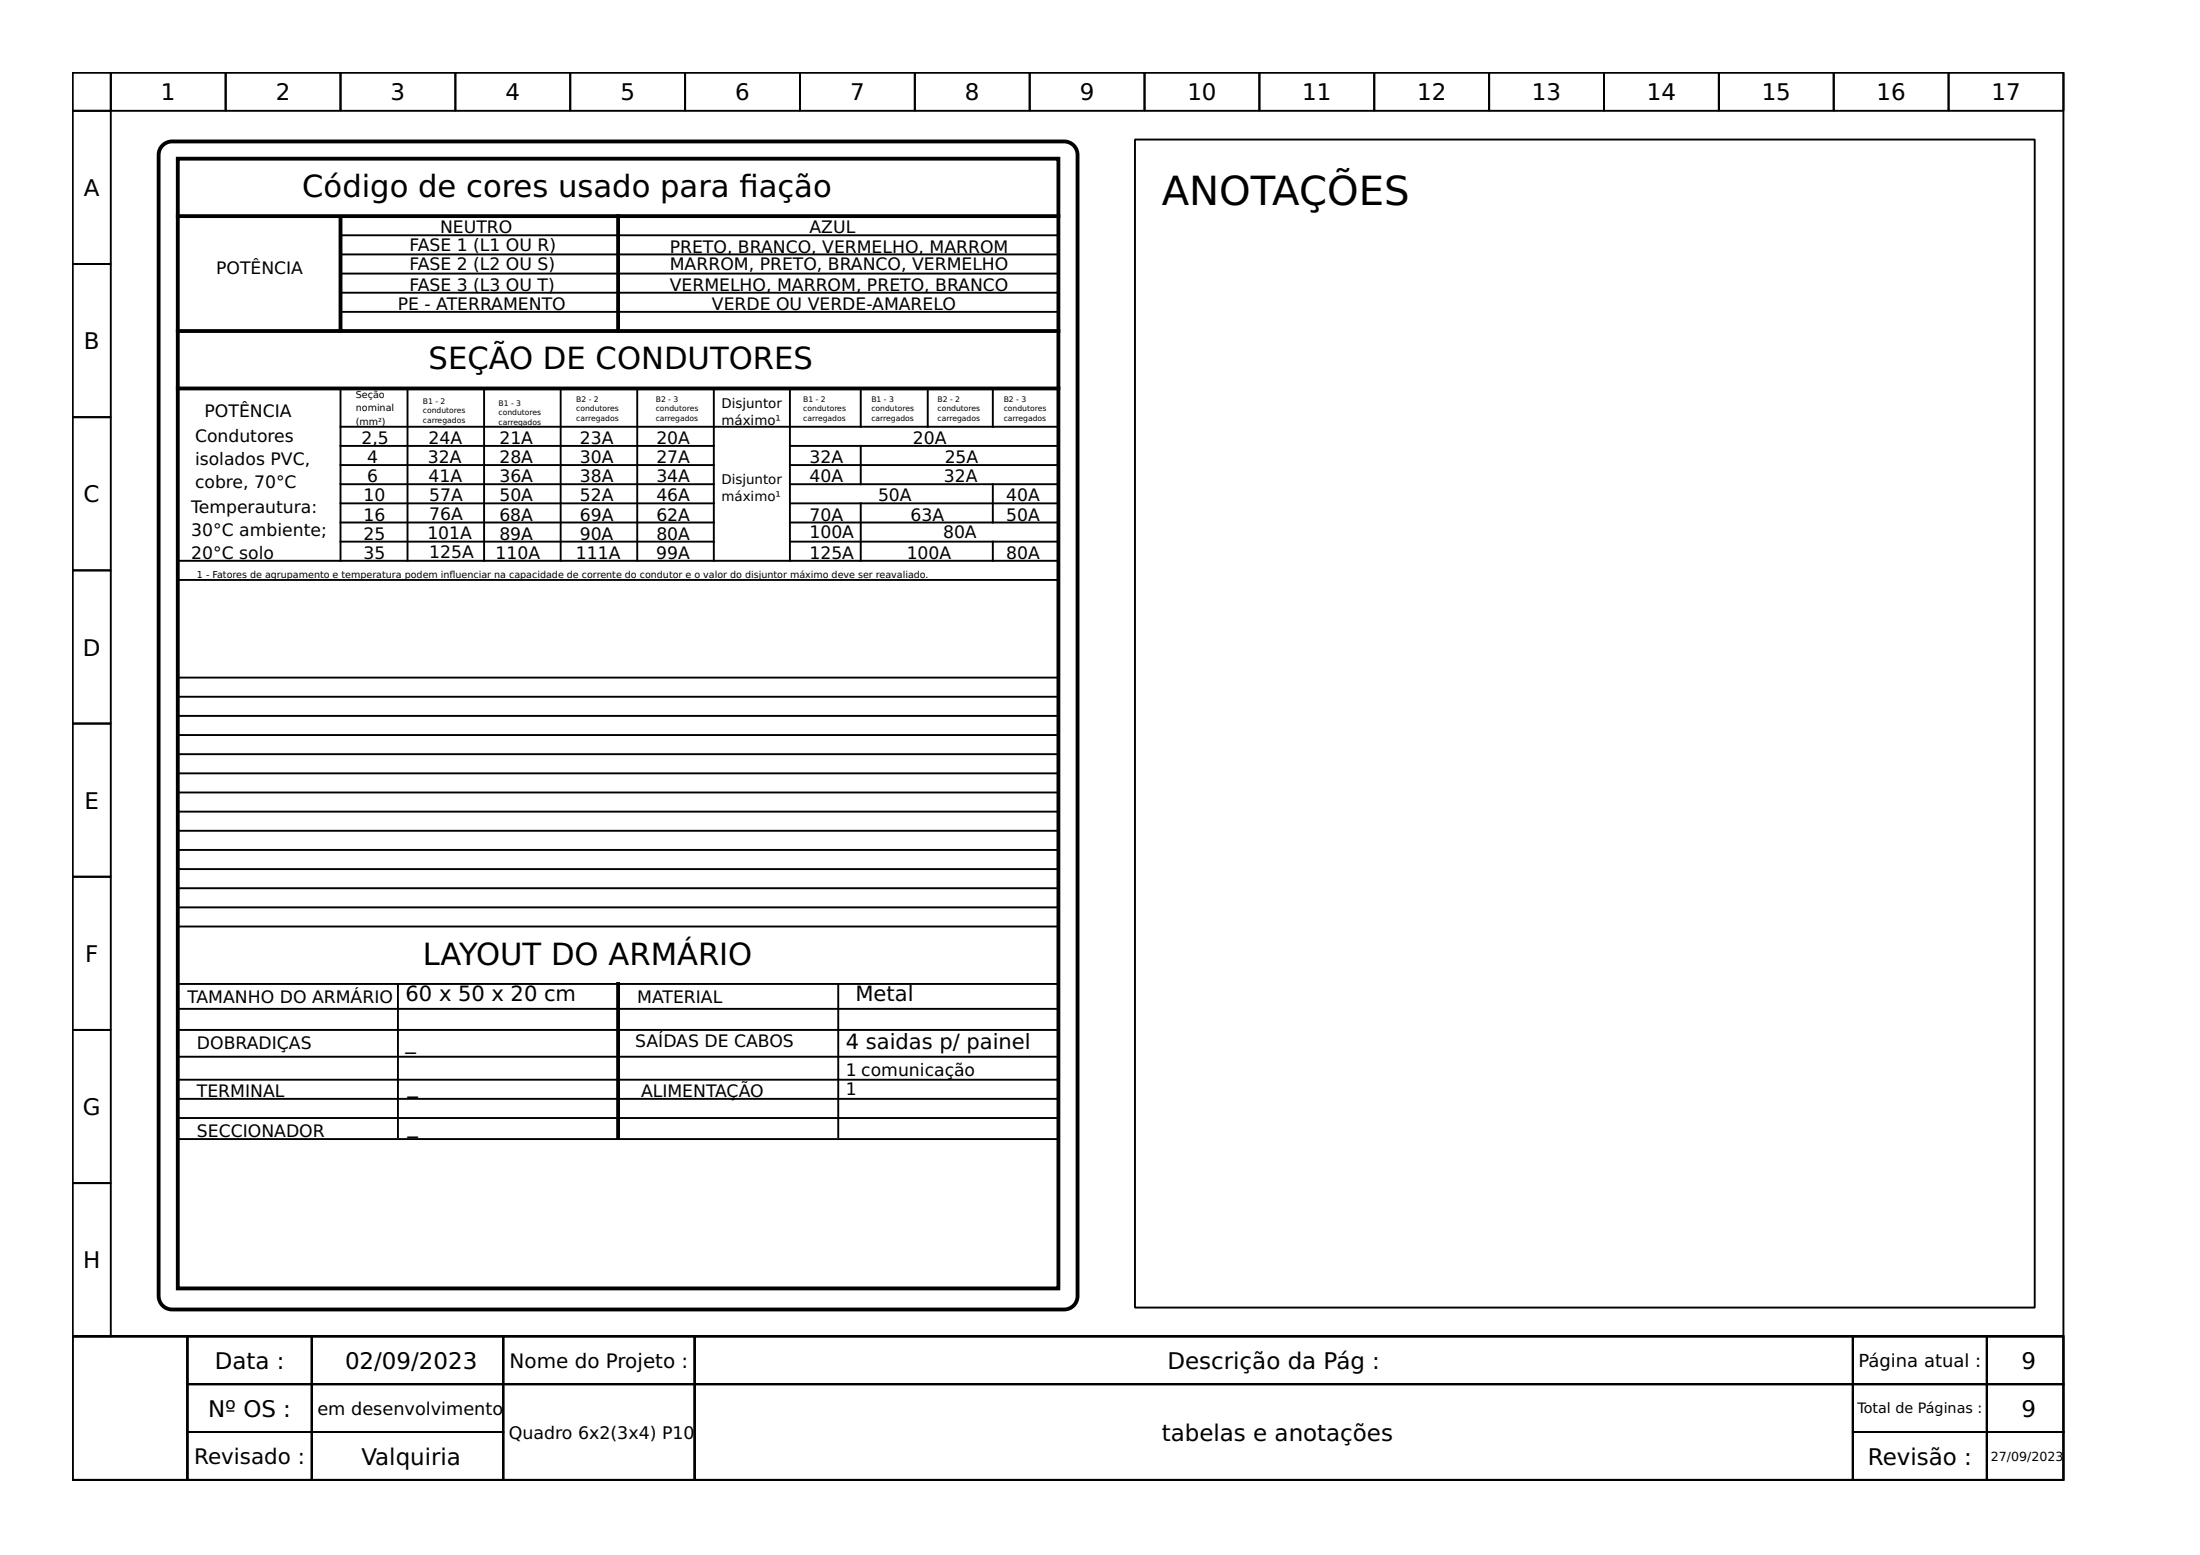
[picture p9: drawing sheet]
<svg xmlns="http://www.w3.org/2000/svg" width="297mm" height="210mm" viewBox="0 0 297 210" stroke-linecap="round" stroke-linejoin="round" font-family="sans-serif">
<g fill="none" stroke="#000" stroke-width=".26">
<path d="M9.8 9.8h268.8v170.6h-268.8zM9.8 9.8h5.2v5.2h-5.2zM9.8 15h5.2v20.6h-5.2zM15 9.8h15.5v5.2h-15.5zM30.5 9.8h15.5v5.2h-15.5zM46 9.8h15.5v5.2h-15.5zM61.5 9.8h15.5v5.2h-15.5zM77 9.8h15.5v5.2h-15.5zM92.5 9.8h15.5v5.2h-15.5zM108 9.8h15.5v5.2h-15.5zM123.5 9.8h15.5v5.2h-15.5zM139 9.8h15.5v5.2h-15.5z"/>
<path d="M153.2 18.8h121.5v157.7h-121.5zM154.5 9.8h15.5v5.2h-15.5zM170 9.8h15.6v5.2h-15.6zM185.6 9.8h15.5v5.2h-15.5zM201.1 9.8h15.5v5.2h-15.5zM216.6 9.8h15.5v5.2h-15.5zM232.1 9.8h15.5v5.2h-15.5zM247.6 9.8h15.5v5.2h-15.5zM263.1 9.8h15.5v5.2h-15.5zM9.8 35.6h5.2v20.7h-5.2zM46 31.8h96.9M46 34.3h96.9"/>
<path d="M46 36.9h96.9M46 39.5h96.9M9.8 56.3h5.2v20.7h-5.2zM46 42.1h96.9M46 57.6h96.9M46 52.4v23.3M55 52.4v23.3M65.4 52.4v23.3M75.7 52.4v23.3M86 52.4v23.3M96.4 52.4v23.3M106.7 52.4v23.3"/>
<path d="M116.2 52.4v5.2M125.3 52.4v5.2M134.1 52.4v5.2M9.8 77h5.2v20.7h-5.2zM24 78.3h118.9M24 75.7h118.9M46 60.2h50.4M46 70.5h50.4M46 62.8h50.4M46 65.4h50.4M46 67.9h50.4M46 73.1h50.4"/>
<path d="M106.7 60.2h36.2M106.7 70.5h36.2M106.7 62.8h36.2M106.7 65.4h36.2M106.7 67.9h36.2M106.7 73.1h36.2M116.2 60.2v5.2M116.2 67.9v7.8M134.1 65.4v5.1M134.1 73.1v2.6M9.8 97.7h5.2v20.6h-5.2zM24 91.5h118.9"/>
<path d="M24 94.1h118.9M24 96.6h118.9M24 99.2h118.9M9.8 118.3h5.2v20.7h-5.2zM24 101.8h118.9M24 104.4h118.9M24 107h118.9M24 109.6h118.9M24 112.1h118.9M24 114.7h118.9M24 117.3h118.9M24 119.9h118.9"/>
<path d="M9.8 139h5.2v20.7h-5.2zM24 132.8h118.9M24 136.2h118.9M24 139h118.9M24 122.5h118.9M24 125.1h118.9M53.7 132.8v20.7M113.2 132.8v20.7M9.8 159.7h5.2v20.7h-5.2zM24 148.3h118.9M24 145.7h118.9M24 142.6h118.9"/>
<path d="M24 150.9h118.9M24 153.8h118.9M9.8 180.4h268.8v19.4h-268.8zM9.8 180.4h15.5v19.4h-15.5zM25.3 180.4h16.8v6.4h-16.8zM25.3 186.8h16.8v6.5h-16.8zM25.3 193.3h16.8v6.5h-16.8zM42.1 180.4h25.8v6.4h-25.8zM42.1 186.8h25.8v6.5h-25.8zM42.1 193.3h25.8v6.5h-25.8zM67.9 180.4h25.9v6.4h-25.9zM67.9 186.8h25.9v13h-25.9z"/>
<path d="M93.8 180.4h156.4v6.4h-156.4zM93.8 186.8h156.4v13h-156.4zM250.2 180.4h18.1v6.4h-18.1zM250.2 186.8h18.1v6.5h-18.1zM250.2 193.3h18.1v6.5h-18.1zM268.3 180.4h10.3v6.4h-10.3zM268.3 186.8h10.3v6.5h-10.3zM268.3 193.3h10.3v6.5h-10.3z"/>
</g>
<path d="M22 19.6l.7-.4 .5-.1h120.5a1.81 1.81 0 0 1 1.8 1.8v154.1a1.81 1.81 0 0 1-1.8 1.8h-120.5a1.81 1.81 0 0 1-1.8-1.8v-154.1l.1-.5zM24 21.4h118.9v152.5h-118.9zM24 29.2h118.9M46 29.7v15M83.5 29.2v15.5M24 52.4h118.9M24 44.7h118.9M83.5 132.8v20.7" fill="none" stroke="#000" stroke-width=".52"/>
<text font-size="5.4" x="156.9" y="27.6">ANOTAÇÕES</text>
<g font-size="4.1">
<text x="40.8" y="26.6">Código de cores usado para fação</text>
<text x="99.8" y="26.6">i</text>
<text x="57.9" y="49.9">SEÇÃO DE CONDUTORES</text>
<text x="57.1" y="130.2">LAYOUT DO ARMÁRIO</text>
</g>
<g font-size="3.1">
<text x="21.7" y="13.5">1</text>
<text x="37.2" y="13.5">2</text>
<text x="52.7" y="13.5">3</text>
<text x="68.3" y="13.5">4</text>
<text x="83.8" y="13.5">5</text>
<text x="99.3" y="13.5">6</text>
<text x="114.8" y="13.5">7</text>
<text x="130.3" y="13.5">8</text>
<text x="145.8" y="13.5">9</text>
<text x="160.3" y="13.5">10</text>
<text x="175.8" y="13.5">11</text>
<text x="191.3" y="13.5">12</text>
<text x="206.8" y="13.5">13</text>
<text x="222.4" y="13.5">14</text>
<text x="237.9" y="13.5">15</text>
<text x="253.4" y="13.5">16</text>
<text x="268.9" y="13.5">17</text>
<text x="11.3" y="26.5">A</text>
<text x="11.3" y="47.1">B</text>
<text x="11.3" y="67.8">C</text>
<text x="11.2" y="88.5">D</text>
<text x="11.4" y="109.2">E</text>
<text x="11.5" y="129.8">F</text>
<text x="11.2" y="150.5">G</text>
<text x="11.2" y="171.2">H</text>
<text x="29" y="184.8">Data :</text>
<text x="46.6" y="184.8">02/09/2023</text>
<text x="157.6" y="184.8">Descrição da Pág :</text>
<text x="272.9" y="184.8">9</text>
<text x="28.1" y="191.2">Nº OS :</text>
<text x="272.9" y="191.2">9</text>
<text x="48.8" y="197.7">Valquiria</text>
<text x="156.9" y="194.5">tabelas e anotações</text>
<text x="252.2" y="197.7">Revisão :</text>
</g>
<text font-size="2.9" x="26.2" y="197.6">Revisado :</text>
<g font-size="2.8">
<text x="54.8" y="135.1">60 x 50 x 20 cm</text>
<text x="115.5" y="135.1">Metal</text>
<text x="54.8" y="141.6">_</text>
<text x="114.2" y="141.6">4 saidas p/ painel</text>
<text x="55" y="147.6">_</text>
<text x="55" y="153">_</text>
</g>
<text font-size="2.7" x="68.8" y="184.6">Nome do Projeto :</text>
<g font-size="2.4">
<text x="250.9" y="184.5">Página atual :</text>
<text x="42.9" y="191">em desenvolvimento</text>
<text x="68.7" y="194.2">Quadro 6x2(3x4) P10</text>
</g>
<g font-size="2.3">
<text x="55.3" y="33.8">FASE 1 (L1 OU R)</text>
<text x="59.4" y="31.5">NEUTRO</text>
<text x="90.4" y="34.1">PRETO, BRANCO, VERMELHO, MARROM</text>
<text x="109.3" y="31.5">AZUL</text>
<text x="29.2" y="36.9">POTÊNCIA</text>
<text x="53.7" y="41.8">PE - ATERRAMENTO</text>
<text x="55.3" y="36.4">FASE 2 (L2 OU S)</text>
<text x="55.3" y="39.3">FASE 3 (L3 OU T)</text>
<text x="90.4" y="36.4">MARROM, PRETO, BRANCO, VERMELHO</text>
<text x="90.4" y="39.3">VERMELHO, MARROM, PRETO, BRANCO</text>
<text x="96.1" y="41.8">VERDE OU VERDE-AMARELO</text>
<text x="26.3" y="59.7">Condutores</text>
<text x="27.6" y="56.3">POTÊNCIA</text>
<text x="48.8" y="59.9">2,5</text>
<text x="57.9" y="59.9">24A</text>
<text x="67.4" y="59.9">21A</text>
<text x="78.3" y="59.9">23A</text>
<text x="88.6" y="59.9">20A</text>
<text x="123.3" y="59.9">20A</text>
<text x="26.3" y="62.8">isolados PVC,</text>
<text x="26.3" y="65.9">cobre, 70°C</text>
<text x="49.6" y="62.5">4</text>
<text x="49.6" y="65.1">6</text>
<text x="57.8" y="62.5">32A</text>
<text x="57.9" y="65.1">41A</text>
<text x="67.4" y="65.1">36A</text>
<text x="67.4" y="62.5">28A</text>
<text x="78.3" y="62.5">30A</text>
<text x="78.3" y="65.1">38A</text>
<text x="88.6" y="62.5">27A</text>
<text x="88.6" y="65.1">34A</text>
<text x="109.3" y="62.5">32A</text>
<text x="109.3" y="65.1">40A</text>
<text x="127.4" y="65.1">32A</text>
<text x="127.5" y="62.5">25A</text>
<text x="25.8" y="69.2">Temperautura:</text>
<text x="49.1" y="67.7">10</text>
<text x="49.1" y="70.3">16</text>
<text x="58" y="70.2">76A</text>
<text x="58" y="67.6">57A</text>
<text x="67.4" y="70.3">68A</text>
<text x="67.4" y="67.7">50A</text>
<text x="78.3" y="70.3">69A</text>
<text x="78.3" y="67.7">52A</text>
<text x="88.6" y="70.3">62A</text>
<text x="88.6" y="67.7">46A</text>
<text x="109.3" y="70.3">70A</text>
<text x="118.5" y="67.7">50A</text>
<text x="122.9" y="70.3">63A</text>
<text x="135.9" y="70.3">50A</text>
<text x="135.9" y="67.7">40A</text>
<text x="25.8" y="72.3">30°C ambiente;</text>
<text x="25.8" y="75.4">20°C solo</text>
<text x="49.1" y="72.8">25</text>
<text x="49.1" y="75.4">35</text>
<text x="57.7" y="72.8">101A</text>
<text x="58" y="75.3">125A</text>
<text x="66.9" y="75.4">110A</text>
<text x="67.4" y="72.9">89A</text>
<text x="77.8" y="75.4">111A</text>
<text x="78.3" y="72.9">90A</text>
<text x="88.6" y="75.4">99A</text>
<text x="88.6" y="72.9">80A</text>
<text x="109.3" y="75.4">125A</text>
<text x="109.3" y="72.6">100A</text>
<text x="122.4" y="75.4">100A</text>
<text x="127.3" y="72.6">80A</text>
<text x="135.9" y="75.4">80A</text>
<text x="25.3" y="135.4">TAMANHO DO ARMÁRIO</text>
<text x="86" y="135.4">MATERIAL</text>
<text x="26.6" y="141.6">DOBRADIÇAS</text>
<text x="85.8" y="141.4">SAÍDAS DE CABOS</text>
<text x="26.6" y="148.1">TERMINAL</text>
<text x="86.6" y="148.1">ALIMENTAÇÃO</text>
<text x="114.2" y="147.8">1</text>
<text x="114.2" y="145.2">1 comunicação</text>
<text x="26.6" y="153.5">SECCIONADOR</text>
</g>
<text font-size="1.9" x="250.8" y="190.8">Total de Páginas :</text>
<g font-size="1.8">
<text x="97.4" y="55">Disjuntor</text>
<text x="97.4" y="57.3">máximo¹</text>
<text x="97.4" y="65.4">Disjuntor</text>
<text x="97.4" y="67.7">máximo¹</text>
</g>
<text font-size="1.7" x="268.8" y="197.2">27/09/2023</text>
<g font-size="1.3">
<text x="48" y="53.7">Seção</text>
<text x="48" y="55.5">nominal</text>
<text x="48" y="57.3">(mm²)</text>
<text x="26.6" y="78">1 - Fatores de agrupamento e temperatura podem infuenciar na capacidade de corrente do condutor e o valor do disjuntor máximo deve ser reavaliado.</text>
<text x="60.7" y="78">l</text>
</g>
<g font-size="1">
<text x="57.1" y="54.5">B1 - 2</text>
<text x="57.1" y="55.8">condutores</text>
<text x="57.1" y="57.1">carregados</text>
<text x="67.3" y="54.8">B1 - 3</text>
<text x="67.3" y="56.1">condutores</text>
<text x="67.3" y="57.3">carregados</text>
<text x="77.8" y="54.2">B2 - 2</text>
<text x="77.8" y="55.5">condutores</text>
<text x="77.8" y="56.8">carregados</text>
<text x="88.5" y="54.2">B2 - 3</text>
<text x="88.5" y="55.5">condutores</text>
<text x="88.5" y="56.8">carregados</text>
<text x="108.5" y="54.2">B1 - 2</text>
<text x="108.5" y="55.5">condutores</text>
<text x="108.5" y="56.8">carregados</text>
<text x="117.7" y="54.2">B1 - 3</text>
<text x="117.7" y="55.5">condutores</text>
<text x="117.7" y="56.8">carregados</text>
<text x="126.6" y="54.2">B2 - 2</text>
<text x="126.6" y="55.5">condutores</text>
<text x="126.6" y="56.8">carregados</text>
<text x="135.5" y="54.2">B2 - 3</text>
<text x="135.5" y="55.5">condutores</text>
<text x="135.5" y="56.8">carregados</text>
</g>
</svg>
